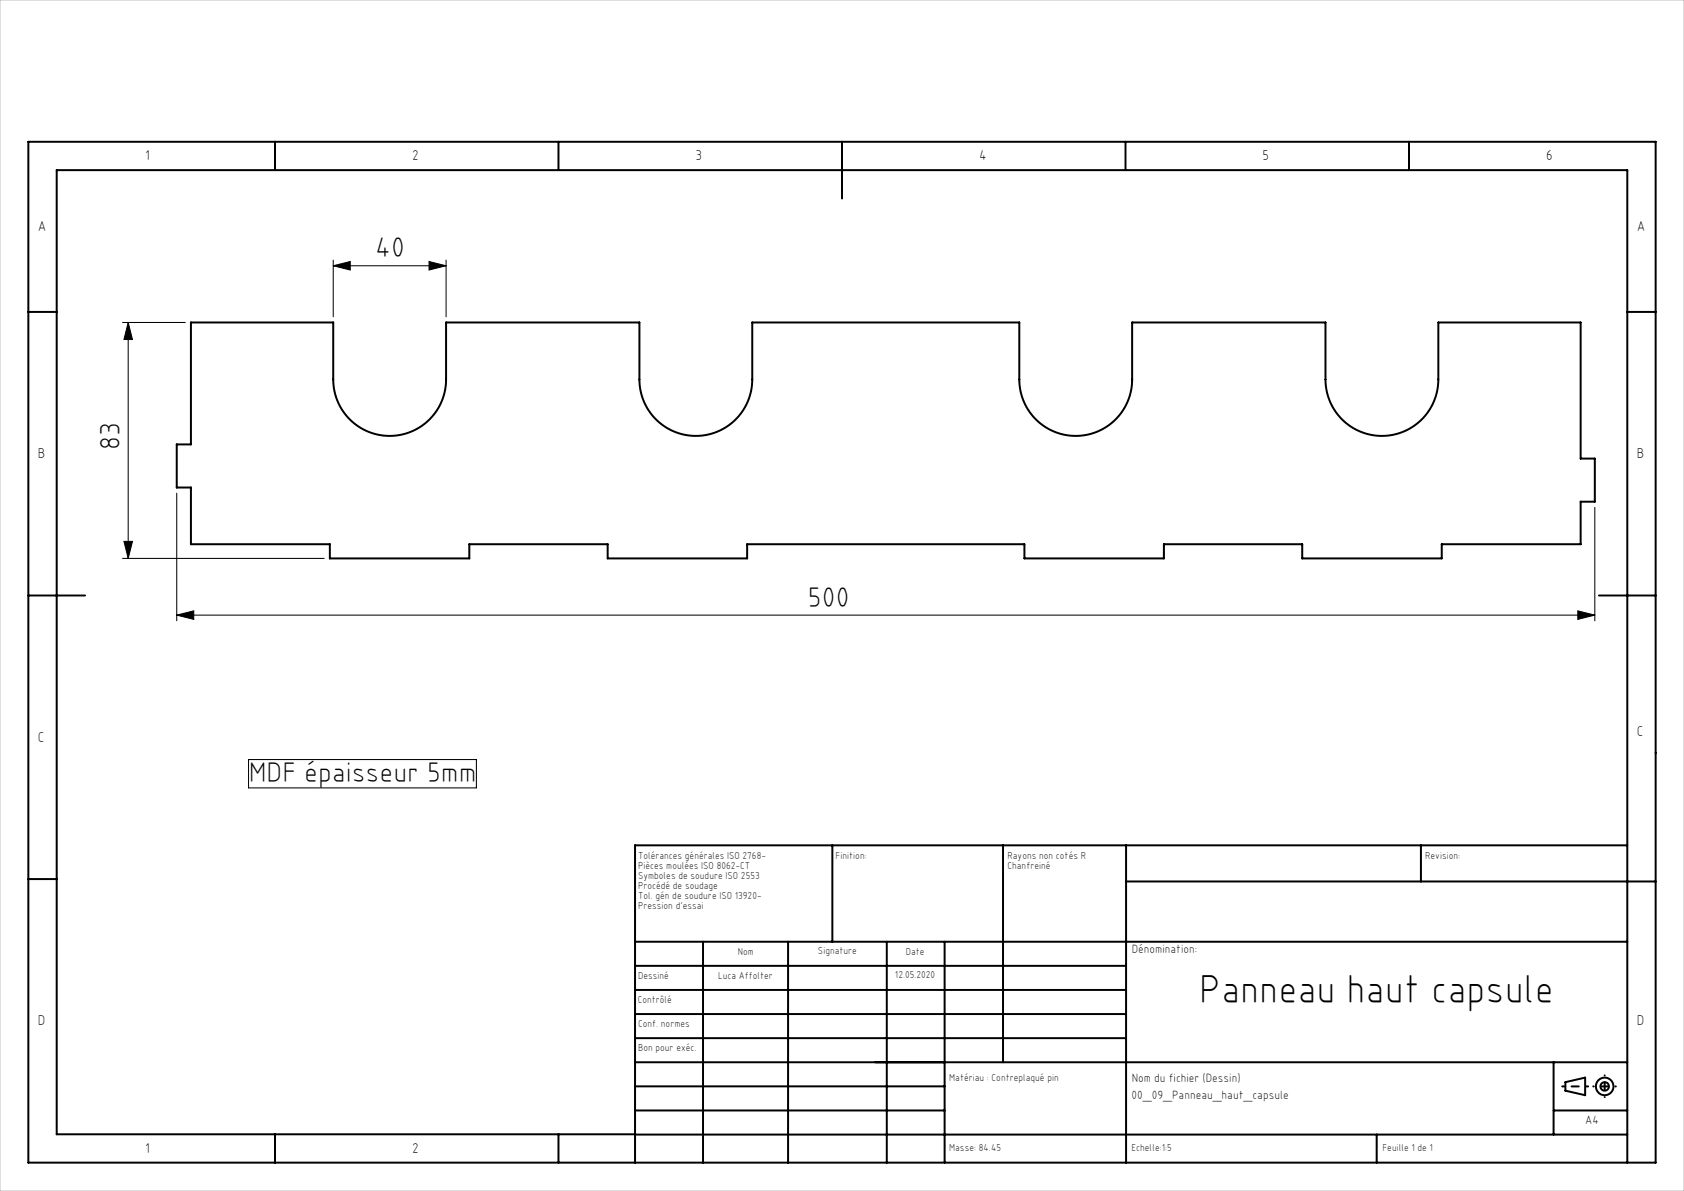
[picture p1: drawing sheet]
<svg xmlns="http://www.w3.org/2000/svg" width="297mm" height="210mm" viewBox="0 0 297 210" stroke-linecap="round" stroke-linejoin="round" font-family="sans-serif">
<g fill="none" stroke="#000" stroke-width=".35">
<path d="M5 25h287v180h-287zM48.5 25v5M98.5 25v5M148.5 25v10M198.5 25v5M248.5 25v5M5 55h5M33.7 56.9h25.1v10a9.9 9.9 0 0 0 9.9 10 9.9 9.9 0 0 0 10-10v-10h34.1v10a10 10 0 0 0 9.9 10 10 10 0 0 0 10-10v-10h47.1v10a9.9 9.9 0 0 0 9.9 10 9.9 9.9 0 0 0 10-10v-10h34.1v10a9.9 9.9 0 0 0 9.9 10 9.9 9.9 0 0 0 10-10v-10h25.1v24h2.5v7.6h-2.5v7.5h-24.5v2.5h-24.6v-2.5h-24.4v2.5h-24.6v-2.5h-48.9v2.5h-24.6v-2.5h-24.4v2.5h-24.6v-2.5h-24.5v-10h-2.5v-7.6h2.5zM287 55h5M5 105h10M282 105h10M5 155h5"/>
<path d="M146.8 149.1v17M176.9 149.1v38.2M198.6 155.4h93.4M198.6 149.1v55.9M250.6 149.1v6.3M287 149.1h-175v55.9M112 166.1h175M112 178.8h86.6M112 174.6h86.6M112 170.3h86.6M124 166.1v38.9M139 166.1v38.9"/>
<path d="M156.4 166.1v38.9M166.6 166.1v38.9M112 183.1h86.6M112 195.8h54.6M112 191.6h54.6M112 187.3h175M274 195.8h13M274 187.3v12.8M276.1 190.8l3.5-.8v3.1l-3.5-.8zM48.5 200v5M98.5 200v5M112 200h-102v-170h277v175"/>
<path d="M112 200.1h175M242.8 200.1v4.9"/>
<circle cx="283" cy="191.6" r="1.55"/>
<circle cx="283" cy="191.6" r=".75"/>
</g>
<g fill="none" stroke="#000" stroke-width=".18">
<path d="M21.6 56.9h11.1M22.6 56.9v41.6M22.6 56.9l.8 3h-1.5zM58.8 46.9l3-.8v1.5zM58.8 45.9v10M58.8 46.9h19.9M75.7 46.1l3 .8-3 .7zM78.7 45.9v10M21.6 98.5h35.6M21.9 95.5h1.5l-.8 3zM31.2 87v22.5M281.3 89.5v20"/>
<path d="M31.2 108.5l3-.8v1.5zM31.2 108.5h250.1M278.3 107.7l3 .8-3 .7zM43.8 133.9h40.2v5h-40.2z"/>
</g>
<path d="M275.5 191.6h4.6" fill="none" stroke="#000" stroke-width=".35" stroke-dasharray="30.5 1.3 1.3 1.3" stroke-dashoffset="30.1"/>
<path d="M283 189.6v3.8" fill="none" stroke="#000" stroke-width=".35" stroke-dasharray="30.5 1.3 1.3 1.3" stroke-dashoffset="30.5"/>
<path d="M285 191.6h-4" fill="none" stroke="#000" stroke-width=".35" stroke-dasharray="30.5 1.3 1.3 1.3" stroke-dashoffset="30.4"/>
<path d="M0 0h297v210h-297z" fill="none" stroke="#c0c0c0" stroke-width=".18"/>
<g fill="#000">
<path d="M22.6 56.9l.8 3h-1.5zM21.9 95.5h1.5l-.8 3z"/>
<path d="M58.8 46.9l3-.8v1.5zM75.7 46.1l3 .8-3 .7zM31.2 108.5l3-.8v1.5zM278.3 107.7l3 .8-3 .7z"/>
</g>
<text font-size="7.1" x="211.5" y="176.8">Panneau haut capsule</text>
<g font-size="5">
<text x="66.2" y="45.4">40</text>
<text x="21.1" y="79.3" transform="rotate(-90 21.1 79.3)">83</text>
<text x="142.5" y="107">500</text>
<text x="43.9" y="138">MDF épaisseur 5mm</text>
</g>
<g font-size="2.5">
<text x="25.6" y="28.2">1</text>
<text x="72.7" y="28.2">2</text>
<text x="122.7" y="28.2">3</text>
<text x="172.7" y="28.2">4</text>
<text x="222.7" y="28.2">5</text>
<text x="272.7" y="28.2">6</text>
<text x="6.7" y="40.7">A</text>
<text x="288.7" y="40.7">A</text>
<text x="6.7" y="80.7">B</text>
<text x="288.7" y="80.7">B</text>
<text x="6.7" y="130.7">C</text>
<text x="288.7" y="129.8">C</text>
<text x="6.7" y="180.7">D</text>
<text x="288.7" y="180.7">D</text>
<text x="25.6" y="203.2">1</text>
<text x="72.7" y="203.2">2</text>
</g>
<g font-size="2.1">
<text x="199.6" y="168.1">Dénomination:</text>
<text x="199.6" y="190.8">Nom du fichier (Dessin)</text>
<text x="199.6" y="193.8">00_09_Panneau_haut_capsule</text>
<text x="279.6" y="198.2">A4</text>
</g>
<g font-size="1.8">
<text x="112.5" y="151.5">Tolérances générales ISO 2768-</text>
<text x="112.5" y="153.3">Pièces moulées ISO 8062-CT</text>
<text x="112.5" y="155">Symboles de soudure ISO 2553</text>
<text x="147.4" y="151.5">Finition:</text>
<text x="177.7" y="151.5">Rayons non cotés R</text>
<text x="177.7" y="153.3">Chanfreiné</text>
<text x="251.4" y="151.5">Revision:</text>
<text x="112.5" y="156.8">Procédé de soudage</text>
<text x="112.5" y="158.6">Tol. gén de soudure ISO 13920-</text>
<text x="112.5" y="160.3">Pression d'essai</text>
<text x="112.5" y="172.6">Dessiné</text>
<text x="126.7" y="172.6">Luca Affolter</text>
<text x="130.1" y="168.3">Nom</text>
<text x="144.3" y="168.3">Signature</text>
<text x="157.8" y="172.5">12.05.2020</text>
<text x="159.8" y="168.3">Date</text>
<text x="112.5" y="176.8">Contrôlé</text>
<text x="112.5" y="185.3">Bon pour exéc.</text>
<text x="112.5" y="181.1">Conf. normes</text>
<text x="167.4" y="190.6">Matériau : Contreplaqué pin</text>
<text x="167.4" y="202.9">Masse: 84.45</text>
<text x="199.6" y="202.9">Echelle:1:5</text>
<text x="243.8" y="202.9">Feuille 1 de 1</text>
</g>
</svg>
